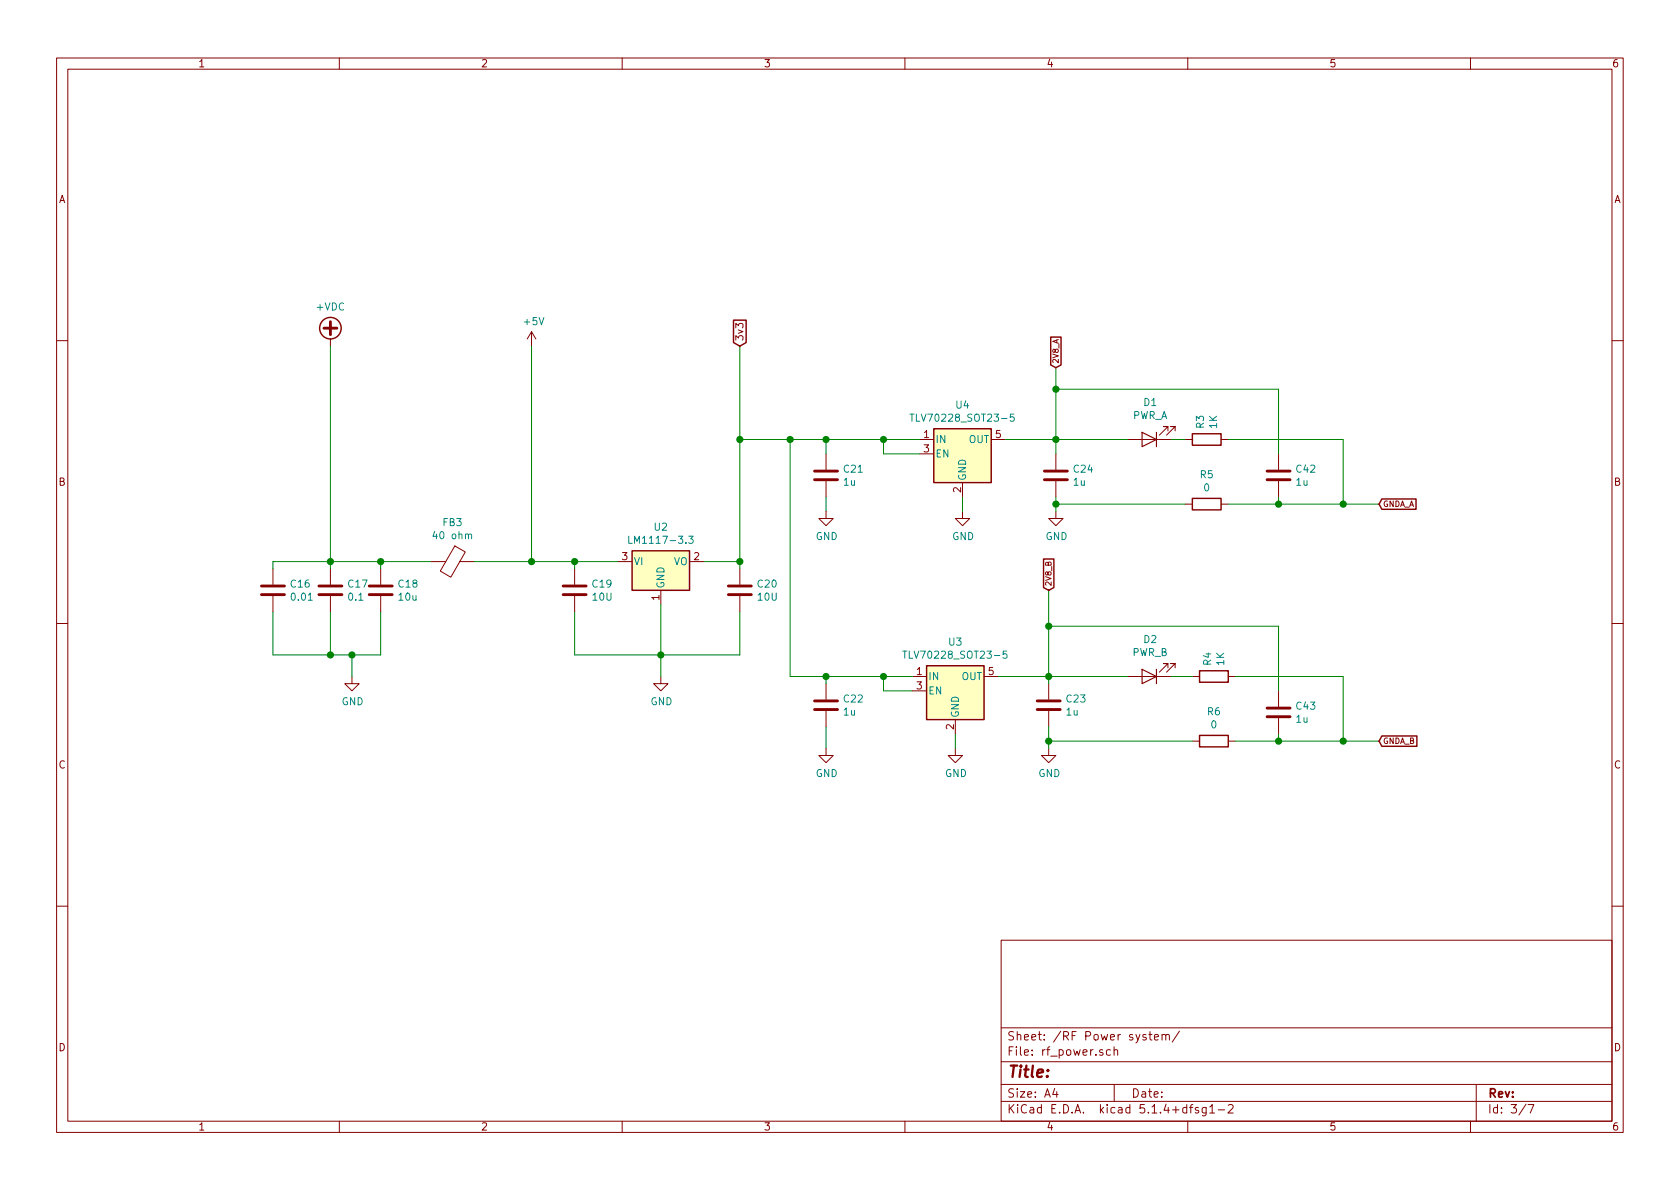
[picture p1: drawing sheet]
<svg xmlns="http://www.w3.org/2000/svg" width="297mm" height="210mm" viewBox="0 0 297 210" stroke-linecap="round" stroke-linejoin="round" font-family="sans-serif">
<g fill="none" stroke="#840000" stroke-width=".18">
<path d="M10 10.3h277v189.9h-277zM12 12.2h273v186.1h-273zM60 10.3v1.9M110 10.3v1.9M160 10.3v1.9M210 10.3v1.9M260 10.3v1.9M58.4 59.9v1.3M94 58.7l-.8 1.2M94 58.7v2.5M94 58.7l.7 1.2M10 60.2h2"/>
<path d="M162.6 77.7h2.5M175.3 77.7h2.5M199.4 77.7h7.6M206.5 76.2v-.8h-.8h.8l-1.5 1.6M207.8 76.2v-.8h-.8h.8l-1.6 1.6M209.5 77.7h1.3M215.9 77.7h1.3M285 60.2h2M76.2 99.3h2.6M80.4 96.5l1.9 1.1-2.6 4.5-1.8-1.1zM81.3 99.3h2.5M109.2 99.3h2.6"/>
<path d="M121.9 99.3h2.6M146 90.4v1.3h1.3l-1.3 1.3-1.2-1.3h1.2M146 80.3v2.8M146 85.1v2.8M162.6 80.3h2.5M170.2 90.4v1.3h1.2l-1.2 1.3-1.3-1.3h1.3M170.2 85.3v2.6M186.7 90.4v1.3h1.3l-1.3 1.3-1.3-1.3h1.3M186.7 80.3v2.8M186.7 85.1v2.8M209.5 89.1h1.3M215.9 89.1h1.3"/>
<path d="M226.1 80.3v2.8M226.1 85.1v2.8M10 110.3h2M48.3 100.6v2.8M48.3 105.4v2.8M58.4 100.6v2.8M58.4 105.4v2.8M62.2 119.6v1.3h1.3l-1.3 1.3-1.2-1.3h1.2M67.3 100.6v2.8M67.3 105.4v2.8M101.6 100.6v2.8M101.6 105.4v2.8"/>
<path d="M116.8 119.6v1.3h1.3l-1.3 1.3-1.2-1.3h1.2M116.8 104.4v2.5M130.8 100.6v2.8M130.8 105.4v2.8M161.3 119.6h2.5M174 119.6h2.5M199.4 119.6h7.6M206.5 118.1v-.8h-.8h.8l-1.5 1.6M207.8 118.1v-.8h-.8h.8l-1.6 1.6M210.8 119.6h1.3M217.2 119.6h1.2M285 110.3h2"/>
<path d="M146 132.3v1.3h1.3l-1.3 1.3-1.2-1.3h1.2M146 120.9v2.8M146 125.7v2.8M161.3 122.2h2.5M168.9 132.3v1.3h1.3l-1.3 1.3-1.3-1.3h1.3M168.9 127.2v2.6M185.4 132.3v1.3h1.3l-1.3 1.3-1.3-1.3h1.3M185.4 120.9v2.8M185.4 125.7v2.8M210.8 131.1h1.3M217.2 131.1h1.2M226.1 122.2v2.8"/>
<path d="M226.1 127v2.8M10 160.2h2M177 166.3h108v32h-108zM285 160.2h2M60 198.3v1.9M110 198.3v1.9M160 198.3v1.9M177 194.8h108M177 191.8h108M177 187.8h108M177 181.8h108M186.5 192.5l-.4 1h1"/>
<path d="M186.8 193v1M196.3 185.7l-.4-.1-.3 .3 .1 .6 .2 .1 .4-.1M197 185.7l.2-.1 .4 .1v.9M197 185.1v1.5M197 191.8v3M203.1 182.9h.6M203.3 182.4v1.3l.4 .2M204.1 183.4l.7-.1-.1-.3-.4-.1-.2 .2 .1 .7h.5M205.5 183.1v-.1a.37 .37 0 0 1 .6 .1v.8M205.5 182.9v1M206.1 183.1l.2-.2 .4 .1 .1 .9M208.5 182.3l-1.2 2"/>
<path d="M210 198.3v1.9M210.3 195.8h.6M210.9 195.3l-.4 .2v1.3M211.9 195.9l-.4-.1-.2 .2 .1 .3 .5 .1v.3h-.6M213.3 195.8v1.2l-.3 .3h-.4M213.3 195.9l-.5-.1-.3 .3 .1 .6 .2 .1 .5-.1M213.9 195.8l.4-.5v1.5M213.9 196.8h.9M215.4 196.3h1.1M217.2 195.5l.2-.2h.4l.2 .5-.9 1h.9M260 198.3v1.9M261 191.8v6.5"/>
<path d="M269.8 195.2l-1.2 2M270.2 195.3h1l-.6 1.5"/>
</g>
<g fill="none" stroke="#840000" stroke-width=".51">
<path d="M57.3 58h2.3M58.4 56.9v2.3M144 84.8h4.1M144 83.3h4.1M184.7 84.8h4M184.7 83.3h4M224 84.8h4.1M224 83.3h4.1M46.2 105.2h4.1M46.2 103.6h4.1M56.4 105.2h4.1M56.4 103.6h4.1"/>
<path d="M65.3 105.2h4M65.3 103.6h4M99.6 105.2h4M99.6 103.6h4M128.8 105.2h4M128.8 103.6h4M144 125.5h4.1M144 123.9h4.1M183.4 125.5h4.1M183.4 123.9h4.1M224 126.7h4.1M224 125.2h4.1"/>
</g>
<g fill="none" stroke="#840000" stroke-width=".25">
<path d="M129.7 56.6h2.2v4l-1.1 .6-1.1-.6zM185.8 59.6h1.8v4.9l-.9 .5-.9-.5zM165.1 75.8h10.2v9.5h-10.2zM210.8 76.7h5.1v2h-5.1zM111.8 97.4h10.1v7h-10.1zM184.5 98.9h1.8v5l-.9 .5-.9-.5zM210.8 88.1h5.1v2.1h-5.1zM244.3 88.2h6.1v1.9h-6.1l-.5-1zM163.8 117.7h10.2v9.5h-10.2zM212.1 118.6h5.1v2h-5.1zM212.1 130h5.1v2.1h-5.1zM244.3 130.1h6.2v1.9h-6.2l-.5-.9z"/>
<circle cx="58.4" cy="58" r="1.9"/>
</g>
<path d="M160.9 73.2h.7M161.2 73.2v1.3M179.3 73.2h-.6l-.1 .6 .2-.1 .5 .1v.6l-.2 .1-.5-.1M82.8 94.6l.2-.2 .3 .1 .1 .8M111.2 94.8v1.3h.6M121.8 94.8h.8l-.5 .5 .4 .1 .1 .5-.3 .2-.5-.1M159.6 115.1h.8M160 115.1v1.3M178 115.1h-.6l-.1 .6 .2-.1 .5 .1v.6l-.2 .1-.5-.1" fill="none" stroke="#008484" stroke-width=".18"/>
<g fill="#ffffc2" stroke="#ffffc2" stroke-width=".18">
<path d="M163.8 117.7h10.2v9.5h-10.2z"/>
<path d="M165.1 75.8h10.2v9.5h-10.2z"/>
<path d="M111.8 97.4h10.1v7h-10.1z"/>
</g>
<path d="M201.9 76.4l2.6 1.3-2.6 1.3zM204.5 76.4v2.6M201.9 118.4l2.6 1.2-2.6 1.3zM204.5 118.4v2.5" fill="none" stroke="#840000" stroke-width=".2"/>
<g fill="none" stroke="#008400" stroke-width=".18">
<path d="M58.4 61.2v39.4M94 61.2v38.1M130.8 61.2v39.4M130.8 77.7h31.8M139.7 77.7v41.9h21.6M146 77.7v2.6M156.2 77.7v2.6h6.4M177.8 77.7h21.6M186.7 68.8h39.4v11.5M186.7 65v15.3M207 77.7h2.5M217.2 77.7h20.3v11.4"/>
<path d="M67.3 99.3v1.3M76.2 99.3h-27.9v1.3M83.8 99.3h25.4M101.6 99.3v1.3M124.5 99.3h6.3M146 87.9v2.5M170.2 87.9v2.5M186.7 89.1h22.8M186.7 87.9v2.5M217.2 89.1h26.6M226.1 87.9v1.2M48.3 108.2v7.6h19v-7.6"/>
<path d="M58.4 108.2v7.6M62.2 115.8v3.8M101.6 108.2v7.6h29.2v-7.6M116.8 106.9v12.7M146 119.6v1.3M156.2 119.6v2.6h5.1M176.5 119.6h22.9M185.4 110.7h40.7v11.5M185.4 104.4v16.5M207 119.6h3.8M218.4 119.6h19.1v11.5M146 128.5v3.8"/>
<path d="M168.9 129.8v2.5M185.4 131.1h25.4M185.4 128.5v3.8M218.4 131.1h25.4M226.1 129.8v1.3"/>
</g>
<g fill="#008400" stroke="#008400" stroke-width=".25">
<circle cx="58.4" cy="115.8" r=".51"/>
<circle cx="67.3" cy="99.3" r=".51"/>
<circle cx="58.4" cy="99.3" r=".51"/>
<circle cx="186.7" cy="68.8" r=".51"/>
<circle cx="156.2" cy="77.7" r=".51"/>
<circle cx="116.8" cy="115.8" r=".51"/>
<circle cx="62.2" cy="115.8" r=".51"/>
<circle cx="185.4" cy="110.7" r=".51"/>
<circle cx="94" cy="99.3" r=".51"/>
<circle cx="185.4" cy="119.6" r=".51"/>
<circle cx="186.7" cy="77.7" r=".51"/>
<circle cx="156.2" cy="119.6" r=".51"/>
<circle cx="130.8" cy="77.7" r=".51"/>
<circle cx="226.1" cy="131.1" r=".51"/>
<circle cx="185.4" cy="131.1" r=".51"/>
<circle cx="139.7" cy="77.7" r=".51"/>
<circle cx="226.1" cy="89.1" r=".51"/>
<circle cx="146.1" cy="119.6" r=".51"/>
<circle cx="130.8" cy="99.3" r=".51"/>
<circle cx="186.7" cy="89.1" r=".51"/>
<circle cx="146.1" cy="77.7" r=".51"/>
<circle cx="101.6" cy="99.3" r=".51"/>
<circle cx="237.5" cy="89.1" r=".51"/>
<circle cx="237.5" cy="131.1" r=".51"/>
</g>
<text font-size="2.8" fill="#840000" x="178" y="190.5">Title:</text>
<g font-size="2.1" fill="#840000">
<text x="178" y="184">Sheet: /RF Power system/</text>
<text x="178" y="186.7">File: rf_power.sch</text>
<text x="178" y="196.9">KiCad E.D.A. kicad 5.1.4+dfsg1-2</text>
<text x="178" y="194.1">Size: A4</text>
<text x="200" y="194.1">Date:</text>
<text x="263" y="194.1">Rev:</text>
<text x="263" y="196.9">Id: 3/7</text>
</g>
<g font-size="1.8" fill="#840000">
<text x="35" y="11.9">1</text>
<text x="85" y="11.9">2</text>
<text x="135" y="11.9">3</text>
<text x="185" y="11.9">4</text>
<text x="235" y="11.9">5</text>
<text x="285" y="11.9">6</text>
<text x="10.4" y="35.9">A</text>
<text x="285.4" y="35.9">A</text>
<text x="131.4" y="60.4" transform="rotate(-90 131.4 60.4)">3v3</text>
<text x="163.3" y="77.5">1</text>
<text x="176" y="77.5">5</text>
<text x="163.3" y="80">3</text>
<text x="10.4" y="85.9">B</text>
<text x="169.9" y="87.1" transform="rotate(-90 169.9 87.1)">2</text>
<text x="285.4" y="85.9">B</text>
<text x="110" y="99.1">3</text>
<text x="122.7" y="99.1">2</text>
<text x="116.6" y="106.1" transform="rotate(-90 116.6 106.1)">1</text>
<text x="162.1" y="119.4">1</text>
<text x="174.8" y="119.4">5</text>
<text x="162.1" y="121.9">3</text>
<text x="168.7" y="129" transform="rotate(-90 168.7 129)">2</text>
<text x="10.4" y="135.9">C</text>
<text x="285.4" y="135.9">C</text>
<text x="10.4" y="185.9">D</text>
<text x="285.4" y="185.9">D</text>
<text x="35" y="199.9">1</text>
<text x="85" y="199.9">2</text>
<text x="135" y="199.9">3</text>
<text x="185" y="199.9">4</text>
<text x="235" y="199.9">5</text>
<text x="285" y="199.9">6</text>
</g>
<g font-size="1.8" fill="#008484">
<text x="56" y="54.9">+VDC</text>
<text x="92.8" y="57.5">+5V</text>
<text x="202.3" y="71.8">D1</text>
<text x="162" y="74.6">TLV70228_SOT23-5</text>
<text x="169.1" y="72.3">U4</text>
<text x="200.2" y="74.1">PWR_A</text>
<text x="212.9" y="75.7" transform="rotate(-90 212.9 75.7)">R3</text>
<text x="215.2" y="75.7" transform="rotate(-90 215.2 75.7)">1K</text>
<text x="149.3" y="83.6">C21</text>
<text x="165.4" y="78.4">IN</text>
<text x="165.4" y="80.9">EN</text>
<text x="171.3" y="78.4">OUT</text>
<text x="189.9" y="83.6">C24</text>
<text x="229.3" y="83.6">C42</text>
<text x="149.2" y="85.9">1u</text>
<text x="170.8" y="85.1" transform="rotate(-90 170.8 85.1)">GND</text>
<text x="189.8" y="85.9">1u</text>
<text x="212.2" y="84.6">R5</text>
<text x="212.9" y="86.9">0</text>
<text x="229.2" y="85.9">1u</text>
<text x="76.9" y="95.3">40 ohm</text>
<text x="78.3" y="93">FB3</text>
<text x="115.7" y="93.8">U2</text>
<text x="144.2" y="95.5">GND</text>
<text x="168.4" y="95.5">GND</text>
<text x="184.9" y="95.5">GND</text>
<text x="112" y="99.9">VI</text>
<text x="112.1" y="96.2">LM1117-3.3</text>
<text x="119.1" y="99.9">VO</text>
<text x="51.5" y="103.9">C16</text>
<text x="51.6" y="106.2">0.01</text>
<text x="61.6" y="103.9">C17</text>
<text x="61.7" y="106.2">0.1</text>
<text x="70.5" y="103.9">C18</text>
<text x="70.6" y="106.2">10u</text>
<text x="104.8" y="103.9">C19</text>
<text x="104.9" y="106.2">10U</text>
<text x="117.5" y="104.1" transform="rotate(-90 117.5 104.1)">GND</text>
<text x="134" y="103.9">C20</text>
<text x="134.1" y="106.2">10U</text>
<text x="202.3" y="113.7">D2</text>
<text x="160.7" y="116.5">TLV70228_SOT23-5</text>
<text x="167.8" y="114.2">U3</text>
<text x="200.2" y="116">PWR_B</text>
<text x="214.1" y="117.6" transform="rotate(-90 214.1 117.6)">R4</text>
<text x="216.5" y="117.6" transform="rotate(-90 216.5 117.6)">1K</text>
<text x="60.4" y="124.7">GND</text>
<text x="115" y="124.7">GND</text>
<text x="149.3" y="124.2">C22</text>
<text x="164.1" y="120.3">IN</text>
<text x="164.1" y="122.8">EN</text>
<text x="170" y="120.3">OUT</text>
<text x="188.6" y="124.2">C23</text>
<text x="229.3" y="125.5">C43</text>
<text x="149.2" y="126.5">1u</text>
<text x="169.5" y="127" transform="rotate(-90 169.5 127)">GND</text>
<text x="188.6" y="126.5">1u</text>
<text x="213.5" y="126.5">R6</text>
<text x="214.1" y="128.8">0</text>
<text x="229.2" y="127.8">1u</text>
<text x="144.2" y="137.4">GND</text>
<text x="167.1" y="137.4">GND</text>
<text x="183.6" y="137.4">GND</text>
</g>
<g font-size="1.4" fill="#840000">
<text x="187.2" y="64.4" transform="rotate(-90 187.2 64.4)">2V8_A</text>
<text x="244.5" y="89.6">GNDA_A</text>
<text x="185.9" y="103.8" transform="rotate(-90 185.9 103.8)">2V8_B</text>
<text x="244.5" y="131.5">GNDA_B</text>
</g>
</svg>
